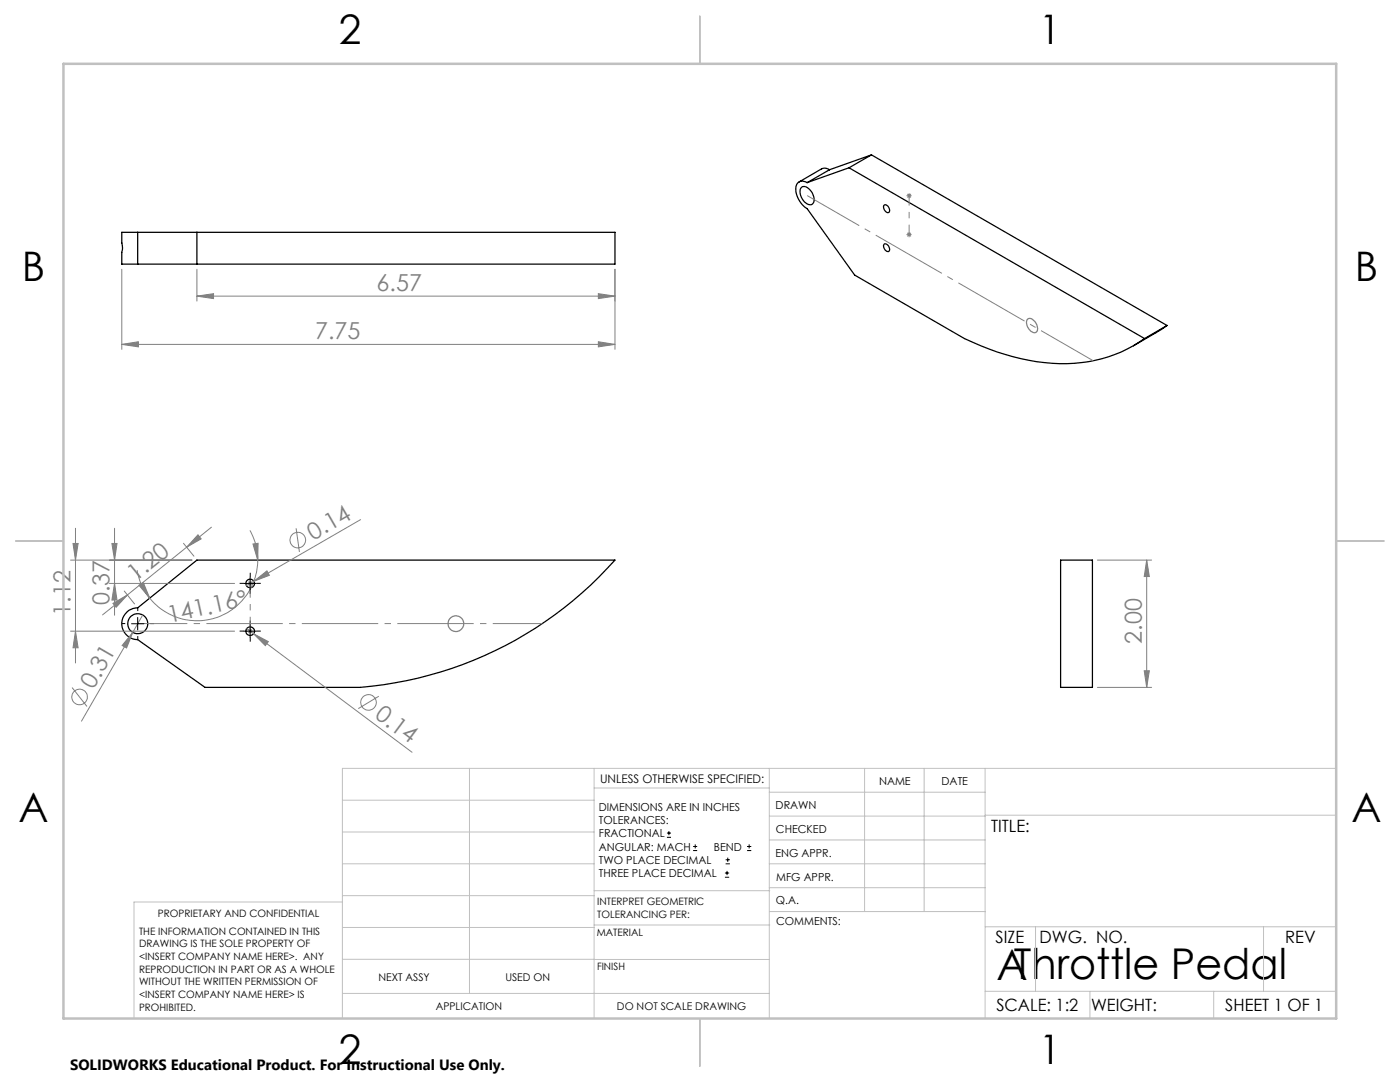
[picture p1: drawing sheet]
<svg xmlns="http://www.w3.org/2000/svg" width="279mm" height="216mm" viewBox="0 0 279 216" stroke-linecap="round" stroke-linejoin="round" font-family="sans-serif">
<g fill="none" stroke="#000" stroke-width=".25">
<path d="M159.9 37.4a1.42 1.42 0 0 1 2 .8 2.07 2.07 0 0 1 .2 2.5 2.03 2.03 0 0 1-2.3-1.6l-.1-1zM161.1 36.4a1.41 1.41 0 0 0-1.7-.1 1.41 1.41 0 0 0-.6 1.6 5 5 0 0 0 2.3 3.7l9.5 13.3 21.9 12.7a44.5 44.5 0 0 0 21.9 4.9 27 27 0 0 0 14-4.9M165.6 33.9l-.7-.3-.9 .1-4.5 2.6M165.6 33.9l-4.5 2.5M169.4 33.5l59 34.1M169.4 33.5l-8.3 2.9M173.9 30.9l-4.5 2.6M173.9 30.9l59 34M173.9 30.9l-8.3 3M27.5 46.4h-3.2l.1 3-.1 .9v2.4h3.2M27.5 46.4h95.2v6.3h-95.2M27.5 46.4v6.3"/>
<path d="M39.3 46.4v6.3M176.4 41a.93 .93 0 0 1 1 .4 .93 .93 0 0 1-.1 1 1.05 1.05 0 0 1-.9-1.4zM176.5 48.6a1.01 1.01 0 0 1 .8 1.6 1.03 1.03 0 0 1-.8-1.6zM232.9 64.9l-6.7 4.1M232.9 64.9l-4.5 2.7M211.7 111.8h6.3v25.4h-6.3zM25.3 122.1l1.2-.7 1-.1 11.8-9.5h83.4a76.3 76.3 0 0 1-50.8 25.4h-31l-13.4-9.6a3.2 3.2 0 0 1-3-2 3.2 3.2 0 0 1 .8-3.5z"/>
<circle cx="49.9" cy="116.4" r=".86"/>
<circle cx="27.5" cy="124.5" r="2"/>
<circle cx="49.9" cy="126" r=".86"/>
</g>
<g fill="none" stroke="#808080" stroke-width=".2">
<path d="M180.9 39.1h1M181.1 38.7l.7 .7M181.4 38.6v.9M181.8 38.7l-.7 .7M24.3 53.7v16M39.3 59.1l3.3-.5v1zM39.3 53.7v6.4M39.3 59.1h83.4M119.4 58.6l3.3 .5-3.3 .5zM122.7 53.7v16M180.9 46.8h1M181.1 46.5l.7 .7"/>
<path d="M181.4 46.3v1M181.8 46.5l-.7 .7M24.3 68.7l3.3-.5v1zM24.3 68.7h98.4M119.4 68.2l3.3 .5-3.3 .5zM14.1 111.8h24.2M14.6 108.4h1l-.5 3.4zM15.1 105.4v26.9M21.8 116.4h25M22.3 108.4h1.1l-.5 3.4zM22.9 116.4l.5 3.3h-1.1zM22.9 105.4v17.4"/>
<path d="M24.8 117.9l2 2.6M27.4 113.8a11.6 11.6 0 0 0 2.5 5.5M27.7 116.8l.9-.5 1.3 3zM36.6 108.4l2.1 2.6M39.5 106.7l.6 .8-2.8 1.7zM42.2 105.2l-21.7 17.5M49.4 116.4h1M49.6 116.1l.7 .7M49.9 105.8a11.9 11.9 0 0 1 1.5 6M49.9 115.9v1M50.3 116.1l-.7 .7M50.5 108.5l1-.1-.1 3.4z"/>
<path d="M50.7 116l2.6-2.1 .5 .9zM50.7 116l-1.5 .8M51.4 111.8a12.1 12.1 0 0 1-8.1 11.4 12.1 12.1 0 0 1-13.4-3.9M59.1 105.4l.7 4.7M72 103.7l-21.3 12.3M219 111.8h10.8M228.8 111.8l.6 3.2h-1zM228.8 111.8v25.4M14.1 125.9h32.7M14.4 137.2l3 3.8M15.1 125.9l.5 3.4h-1zM22.5 120.4l2.9-1.7-2.2 2.5z"/>
<path d="M26.5 126.2l-1.2 3.1-.9-.5zM26.5 126.2l-10.2 17.7M28.5 122.7l-2 3.5M49.2 125.4l1.4 1.1M49.4 125.9h1M49.6 125.6l.7 .7M49.9 125.4v1M50.3 125.6l-.7 .7M50.6 126.5l3 1.5-.6 .8zM50.6 126.5l31.6 23.6M75.6 138.9l-4.1 2.5M219 137.2h10.8"/>
<path d="M228.4 133.8h1l-.6 3.4z"/>
<circle cx="59.4" cy="107.8" r="1.56"/>
<circle cx="15.9" cy="139.1" r="1.55"/>
<circle cx="73.5" cy="140.1" r="1.56"/>
</g>
<g fill="none" stroke="#000" stroke-width=".2">
<path d="M48.7 116.4h2.5M49.9 115.2v2.5M26.2 124.5h2.5M27.5 123.2v2.5M48.7 125.9h2.5M49.9 124.7v2.5M133.1 167.1h.8M133.1 166.2h.8M133.5 165.8v.9M138.3 169.7h.8M138.3 168.9h.8M138.7 168.5v.8"/>
<path d="M144.7 175h.8M144.7 174.2h.8M144.8 172.4h.9M144.8 171.6h.9M145.1 173.8v.8M145.2 171.1v.9M149.1 169.7h.8M149.1 168.9h.8M149.5 168.5v.8"/>
</g>
<g fill="none" stroke="#808080" stroke-width=".25">
<path d="M205.2 63.6a1.78 1.78 0 0 1 1.8 1.8 .75 .75 0 0 1-.3 .9 .75 .75 0 0 1-1-.2 1.87 1.87 0 0 1-.5-2.5z"/>
<circle cx="91" cy="124.5" r="1.56"/>
</g>
<path d="M48.7 116.4h-.9M49.9 115.2v-.9M49.9 117.7v.8M51.2 116.4h.9M25 124.4h-.8M27.5 121.9v-.7M27.5 126.9v.8M30 124.4h.7M48.7 125.9h-.9M49.9 124.7v-.9M49.9 127.2v.8M51.2 125.9h.9" fill="none" stroke="#000" stroke-width=".2" stroke-dasharray="15.2 1.3 1.3 1.3" stroke-linecap="butt"/>
<path d="M27.5 124.4h80.7" fill="none" stroke="#808080" stroke-width=".2" stroke-dasharray="15.2 1.3 1.3 1.3" stroke-dashoffset="5.4" stroke-linecap="butt"/>
<path d="M49.9 125.9v-9.5" fill="none" stroke="#808080" stroke-width=".2" stroke-dasharray="15.2 1.3 1.3 1.3" stroke-dashoffset="12.4" stroke-linecap="butt"/>
<path d="M161.1 39l57.1 33" fill="none" stroke="#808080" stroke-width=".2" stroke-dasharray="15.2 1.3 1.3 1.3" stroke-dashoffset="3.2" stroke-linecap="butt"/>
<path d="M181.4 46.8v-7.8" fill="none" stroke="#808080" stroke-width=".2" stroke-dasharray="15.2 1.3 1.3 1.3" stroke-dashoffset="13.3" stroke-linecap="butt"/>
<g fill="none" stroke="#c0c0c0" stroke-width=".2">
<path d="M68.3 159.7h50.3M93.7 153.3v44.9M118.6 153.3v49.9M118.6 157.2h34.9M153.5 153.3v49.9M153.5 158.1h43.1M172.5 153.3v28.6M184.4 153.3v28.6M196.6 153.3v49.9M266.7 153.3h-198.4v49.9M68.3 178.7h50.3M68.3 172.4h50.3"/>
<path d="M68.3 166h50.3M68.3 180h-41.6v23.2M118.6 177.7h35M153.5 167.6h43.1M153.5 162.8h43.1M153.5 172.4h43.1M153.5 177.1h43.1M196.6 162.7h70.1M68.3 198.2h85.2M68.3 191.4l85.2 .1M68.3 185.1h50.3M118.6 184.6h35"/>
<path d="M153.6 181.9h43M196.6 197.8h70.1M196.6 184.9h70.1M206.7 184.9v12.9M217.5 197.8v5.4M242.2 197.8v5.4M252.2 184.9v12.9"/>
</g>
<path d="M139.7 3.2v9.5M3.1 107.9h9.6M266.7 107.9h9.5M139.7 203.2v9.6" fill="none" stroke="#c0c0c0" stroke-width=".25"/>
<path d="M12.7 12.7h254v190.5h-254z" fill="none" stroke="#c0c0c0" stroke-width=".5"/>
<g fill="#808080">
<path d="M50.7 116l2.6-2.1 .5 .9z"/>
<path d="M26.5 126.2l-1.2 3.1-.9-.5z"/>
<path d="M50.6 126.5l3 1.5-.6 .8z"/>
<path d="M27.7 116.8l.9-.5 1.3 3zM50.5 108.5l1-.1-.1 3.4z"/>
<path d="M22.5 120.4l2.9-1.7-2.2 2.5zM39.5 106.7l.6 .8-2.8 1.7z"/>
<path d="M22.9 116.4l.5 3.3h-1.1zM22.3 108.4h1.1l-.5 3.4zM15.1 125.9l.5 3.4h-1zM14.6 108.4h1l-.5 3.4z"/>
<path d="M228.8 111.8l.6 3.2h-1zM228.4 133.8h1l-.6 3.4z"/>
<path d="M119.4 68.2l3.3 .5-3.3 .5zM24.3 68.7l3.3-.5v1z"/>
<path d="M39.3 59.1l3.3-.5v1zM119.4 58.6l3.3 .5-3.3 .5z"/>
</g>
<text font-size="8.5" x="198.9" y="195.5">AThrottle Pedal</text>
<g font-size="8.1">
<text x="67.6" y="8.9">2</text>
<text x="207.3" y="8.9">1</text>
<text x="4.4" y="56.1">B</text>
<text x="270.4" y="56.1">B</text>
<text x="3.7" y="164.1">A</text>
<text x="269.7" y="164.1">A</text>
<text x="67.6" y="212.4">2</text>
<text x="207.3" y="212.4">1</text>
</g>
<g font-size="4.7" fill="#808080">
<text x="75.2" y="58.1">6.57</text>
<text x="62.9" y="67.7">7.75</text>
<text x="62.5" y="107.9" transform="rotate(-30 62.5 107.9)">0.14</text>
<text x="27" y="116.1" transform="rotate(-39 27 116.1)">1.20</text>
<text x="14.1" y="122.8" transform="rotate(-90 14.1 122.8)">1.12</text>
<text x="21.8" y="120.8" transform="rotate(-90 21.8 120.8)">0.37</text>
<text x="33.8" y="124.3" transform="rotate(-12 33.8 124.3)">141.16°</text>
<text x="227.9" y="128.4" transform="rotate(-90 227.9 128.4)">2.00</text>
<text x="18.7" y="137.7" transform="rotate(-60 18.7 137.7)">0.31</text>
<text x="74.6" y="143" transform="rotate(37 74.6 143)">0.14</text>
</g>
<g font-size="3.4">
<text x="197.8" y="166">TITLE:</text>
<text x="198.7" y="188.1">SIZE</text>
<text x="207.5" y="188.1">DWG. NO.</text>
<text x="256.5" y="188.2">REV</text>
<text x="198.8" y="201.7">SCALE: 1:2</text>
<text x="217.7" y="201.8">WEIGHT:</text>
<text x="244.5" y="201.7">SHEET 1 OF 1</text>
</g>
<text font-size="3" x="14" y="213.5">SOLIDWORKS Educational Product. For Instructional Use Only.</text>
<text font-size="2.4" x="119.8" y="156.2">UNLESS OTHERWISE SPECIFIED:</text>
<g font-size="2.2">
<text x="119.5" y="161.8">DIMENSIONS ARE IN INCHES</text>
<text x="154.8" y="161.4">DRAWN</text>
<text x="175.4" y="156.6">NAME</text>
<text x="187.9" y="156.7">DATE</text>
<text x="119.5" y="164.4">TOLERANCES:</text>
<text x="119.5" y="167.1">FRACTIONAL</text>
<text x="154.9" y="166.3">CHECKED</text>
<text x="119.5" y="169.7">ANGULAR: MACH</text>
<text x="119.5" y="172.4">TWO PLACE DECIMAL</text>
<text x="142.5" y="169.7">BEND</text>
<text x="154.8" y="170.9">ENG APPR.</text>
<text x="119.5" y="175">THREE PLACE DECIMAL</text>
<text x="154.9" y="175.7">MFG APPR.</text>
<text x="154.9" y="180.4">Q.A.</text>
<text x="154.9" y="184.6">COMMENTS:</text>
</g>
<g font-size="2.1">
<text x="75.5" y="195.7">NEXT ASSY</text>
<text x="100.9" y="195.7">USED ON</text>
<text x="86.9" y="201.5">APPLICATION</text>
<text x="123.1" y="201.6">DO NOT SCALE DRAWING</text>
</g>
<g font-size="2">
<text x="31.5" y="182.9">PROPRIETARY AND CONFIDENTIAL</text>
<text x="119.2" y="180.6">INTERPRET GEOMETRIC</text>
<text x="119.2" y="183.1">TOLERANCING PER:</text>
<text x="27.8" y="186.5">THE INFORMATION CONTAINED IN THIS</text>
<text x="27.8" y="189">DRAWING IS THE SOLE PROPERTY OF</text>
<text x="27.8" y="191.6">&lt;INSERT COMPANY NAME HERE&gt;. ANY</text>
<text x="119.1" y="186.7">MATERIAL</text>
<text x="27.8" y="194.1">REPRODUCTION IN PART OR AS A WHOLE</text>
<text x="27.8" y="196.6">WITHOUT THE WRITTEN PERMISSION OF</text>
<text x="119.1" y="193.5">FINISH</text>
<text x="27.8" y="199.1">&lt;INSERT COMPANY NAME HERE&gt; IS</text>
<text x="27.8" y="201.7">PROHIBITED.</text>
</g>
</svg>
